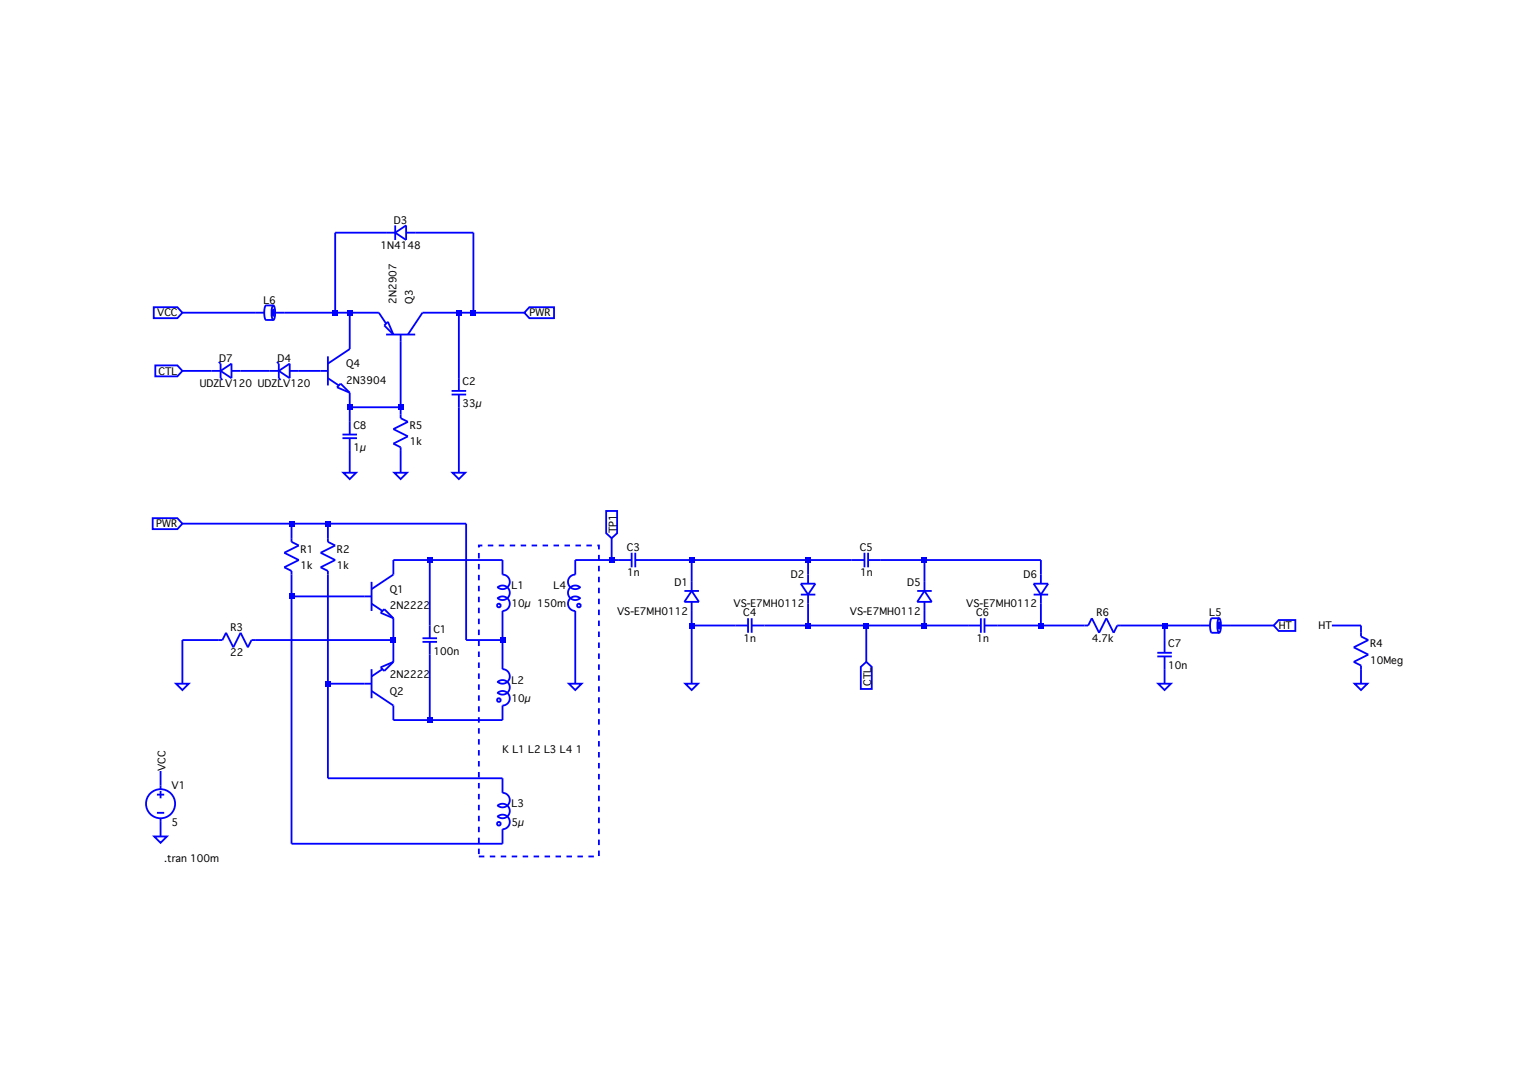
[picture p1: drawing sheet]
<svg xmlns="http://www.w3.org/2000/svg" width="297mm" height="210mm" viewBox="0 0 297 210" stroke-linecap="round" stroke-linejoin="round" font-family="sans-serif">
<path d="M92.5 105.4h23.2v60.1h-23.2z" fill="none" stroke="#00f" stroke-width=".35" stroke-dasharray="1.1 1.1" stroke-linecap="butt"/>
<g fill="none" stroke="#00f" stroke-width=".35">
<path d="M29.7 59.4h4.6l.9 1-.9 1.1h-4.6zM52.7 59.1l.1-.1a2.96 2.96 0 0 1 0 2.8 3.3 3.3 0 0 1-.1-2.7zM52.8 59.8v1.2zM52.8 59h-1.4a2.99 2.99 0 0 0 0 2.8h1.4M76.4 43.6v2.8M76.4 45l2.1-1.4v2.8zM76.4 45h-11.6v15.4M78.5 45h13v15.4M102.3 59.4h4.8v2.1h-4.8l-1-1.1zM30 70.6h4.3l.9 1.1-.9 1h-4.3zM35.2 60.4h15.9M35.2 71.7h7.4"/>
<path d="M42.3 69.9l.3 .4v2.8l.4 .3M42.6 71.7l2.1-1.4v2.8zM44.7 71.7h9.2M52.8 60.4h20.4l1.4 2.1M53.5 69.9l.4 .4v2.8l.3 .3M53.9 71.7l2.1-1.4v2.8zM56 71.7h7.4M63.4 68.9v5.6M63.4 73.1l2.1 1.4M65.1 74.9l.7-.8 1.8 1.8zM67.6 60.4v7.1l-4.2 2.8M67.6 75.9v8.1"/>
<path d="M67.6 78.7h9.8M74.3 62.9l.7-.7 1 2.5zM74.6 64.7h5.6M77.4 64.7v16.1l1.4 .7-2.8 1.4 2.8 1.4-2.8 1.4 1.4 .8v4.9M87.3 75.6h2.8M87.3 76.3h2.8M88.7 60.4v15.2M88.7 76.3v15.1M101.3 60.4h-19.7l-2.8 4.3M66.2 84h2.8M66.2 84.7h2.8M66.4 91.4h2.4l-1.2 1.2z"/>
<path d="M67.6 84.7v6.7M76.2 91.4h2.5l-1.3 1.2zM87.4 91.4h2.5l-1.2 1.2zM117.1 98.8h2.2v4.3l-1.1 .9-1.1-.9zM29.5 100.2h4.8l.9 1-.9 1.1h-4.8zM35.2 101.2h54.9v22.5h7M56.3 101.2v3.5l1.4 .7-2.8 1.4 2.8 1.4-2.8 1.5 1.4 .7v52.7h40.8v-2.8a1.41 1.41 0 0 0 1.3-2 1.41 1.41 0 0 0-2.3-.4M56.3 115.3h15.5M63.4 101.2v3.5l1.4 .7-2.8 1.4 2.8 1.4-2.8 1.5 1.4 .7v40h33.7v2.8a1.41 1.41 0 0 1 1.3 2 1.41 1.41 0 0 1-2.3 .4M71.8 116.7l2.1 1.4M71.8 112.5v5.6M74.3 117.7l1.7 1.8-2.4-1.1z"/>
<path d="M76 119.5v8.4M83.1 108.2v15.2M96.1 113.6a1.41 1.41 0 0 1 2 0 1.41 1.41 0 0 1 0 2 1.41 1.41 0 0 1-2 0M96.1 115.7a1.41 1.41 0 0 1 2.3 .4 1.41 1.41 0 0 1-1.3 2v11.2a1.41 1.41 0 0 1 1.3 2 1.41 1.41 0 0 1-2.3 .4M96.1 113.5a1.41 1.41 0 0 0 2.3-.5 1.41 1.41 0 0 0-1.3-1.9v-2.9h-21.1v2.9l-4.2 2.8M112.2 113.6a1.41 1.41 0 0 0-2 0 1.41 1.41 0 0 0 0 2 1.41 1.41 0 0 0 2 0M112.2 115.7a1.41 1.41 0 0 0-2.3 .4 1.41 1.41 0 0 0 1.3 2v14M118.2 104v4.2M122.1 108.2h-10.9v2.9a1.41 1.41 0 0 0-1.3 1.9 1.41 1.41 0 0 0 2.3 .5M122.1 106.8v2.9M122.8 108.2h44.3M122.8 106.8v2.9"/>
<path d="M132.3 114.2h2.8M133.7 114.2l1.4 2.1h-2.8zM133.7 108.2v6M133.7 116.3v15.8M144.6 119.5v2.8M145.3 119.5v2.8M154.8 114.9h2.8M154.8 112.8h2.8l-1.4 2.1zM156.2 108.2v4.6M156.2 114.9v6M167.1 106.8v2.9M167.8 108.2h33.4v4.6"/>
<path d="M167.8 106.8v2.9M177.3 114.2h2.8M178.7 114.2l1.4 2.1h-2.8zM178.7 108.2v6M178.7 116.3v4.6M189.6 119.5v2.8M190.3 119.5v2.8M199.8 114.9h2.8M199.8 112.8h2.8l-1.4 2.1zM201.2 114.9v6M235.5 119.6l.1-.1a2.96 2.96 0 0 1 0 2.8 3.3 3.3 0 0 1-.1-2.7zM235.6 119.5h-1.4a2.99 2.99 0 0 0 0 2.8h1.4"/>
<path d="M247.1 119.8h3.2v2.2h-3.2l-.9-1.1zM34 132.1h2.5l-1.3 1.3zM63.4 132.1h8.4M71.8 133.6l4.2 2.8v2.8h21.1v-2.8a1.41 1.41 0 0 0 1.3-2 1.41 1.41 0 0 0-2.3-.4M71.8 129.3v5.7M73.6 129l2.4-1.1-1.7 1.8zM73.9 129.3l-2.1 1.4M76 123.7h-27.4l-.7 1.4-1.4-2.8-1.4 2.8-1.4-2.8-.7 1.4h-7.8v8.4M81.6 123.4h2.9M81.6 124.1h2.9M83.1 124.1v15.1M96.1 131.9a1.41 1.41 0 0 1 2 0 1.41 1.41 0 0 1 0 1.9 1.41 1.41 0 0 1-2 0"/>
<path d="M109.9 132.1h2.5l-1.2 1.3zM132.4 132.1h2.5l-1.2 1.3zM133.7 120.9h10.9M145.3 120.9h44.3M166.4 128.9l1-1 1.1 1v4.3h-2.1zM167.4 120.9v7M190.3 120.9h20l.7-1.4 1.4 2.8 1.4-2.8 1.4 2.8 .7-1.4h18M223.7 126.2h2.8M223.7 126.9h2.8M223.8 132.1h2.5l-1.2 1.3zM225.1 120.9v5.3M225.1 126.9v5.2"/>
<path d="M235.6 120.3v1.2zM235.6 120.9h10.6M257.4 120.9h5.6v2.1l1.4 .7-2.8 1.4 2.8 1.4-2.8 1.4 1.4 .7v3.5M261.8 132.1h2.5l-1.3 1.3zM30.3 153.6h1.4M30.3 157.1h1.4M31 149v3.5M31 152.9v1.4M31 158.2v3.5M96.1 155.8a1.41 1.41 0 0 1 2 0 1.41 1.41 0 0 1 0 1.9 1.41 1.41 0 0 1-2 0M29.8 161.7h2.5l-1.3 1.2z"/>
<circle cx="96.4" cy="117" r=".35"/>
<circle cx="111.9" cy="117" r=".35"/>
<circle cx="96.4" cy="135.3" r=".35"/>
<circle cx="31" cy="155.3" r="2.81"/>
<circle cx="96.4" cy="159.2" r=".35"/>
</g>
<g fill="#00f">
<path d="M55.8 100.7h1.1v1h-1.1z"/>
<path d="M55.8 114.7h1.1v1.1h-1.1z"/>
<path d="M62.8 100.7h1.1v1h-1.1z"/>
<path d="M62.8 131.6h1.1v1.1h-1.1z"/>
<path d="M64.2 59.9h1.1v1.1h-1.1z"/>
<path d="M67.1 59.9h1v1.1h-1z"/>
<path d="M67.1 78.2h1v1h-1z"/>
<path d="M75.5 123.2h1.1v1h-1.1z"/>
<path d="M76.9 78.2h1.1v1h-1.1z"/>
<path d="M82.5 107.7h1.1v1.1h-1.1z"/>
<path d="M82.5 138.6h1.1v1.1h-1.1z"/>
<path d="M88.1 59.9h1.1v1.1h-1.1z"/>
<path d="M91 59.9h1v1.1h-1z"/>
<path d="M96.6 123.2h1v1h-1z"/>
<path d="M117.7 107.7h1v1.1h-1z"/>
<path d="M133.1 107.7h1.1v1.1h-1.1z"/>
<path d="M133.1 120.4h1.1v1h-1.1z"/>
<path d="M155.6 107.7h1.1v1.1h-1.1z"/>
<path d="M155.6 120.4h1.1v1h-1.1z"/>
<path d="M166.9 120.4h1v1h-1z"/>
<path d="M178.1 107.7h1.1v1.1h-1.1z"/>
<path d="M178.1 120.4h1.1v1h-1.1z"/>
<path d="M200.6 120.4h1.1v1h-1.1z"/>
<path d="M224.5 120.4h1.1v1h-1.1z"/>
</g>
<g font-size="1.9">
<text x="76.1" y="43.2">D3</text>
<text x="73.5" y="48.1">1N4148</text>
<text x="50.9" y="58.7">L6</text>
<text x="76.6" y="58.7" transform="rotate(-90 76.6 58.7)">2N2907</text>
<text x="79.8" y="58.7" transform="rotate(-90 79.8 58.7)">Q3</text>
<text x="30.4" y="61.1">VCC</text>
<text x="102.3" y="61.1">PWR</text>
<text x="42.4" y="69.9">D7</text>
<text x="53.6" y="69.9">D4</text>
<text x="66.9" y="71">Q4</text>
<text x="30.7" y="72.4">CTL</text>
<text x="38.6" y="74.9">UDZLV120 UDZLV120</text>
<text x="66.9" y="74.2">2N3904</text>
<text x="89.4" y="74.5">C2</text>
<text x="68.3" y="82.9">C8</text>
<text x="79.2" y="82.9">R5</text>
<text x="89.4" y="78.7">33µ</text>
<text x="68.3" y="87.2">1µ</text>
<text x="79.2" y="86.1">1k</text>
<text x="30.2" y="101.9">PWR</text>
<text x="58.1" y="106.8">R1</text>
<text x="65.1" y="106.8">R2</text>
<text x="119.2" y="103.1" transform="rotate(-90 119.2 103.1)">TP1</text>
<text x="121.1" y="106.5">C3</text>
<text x="166.1" y="106.5">C5</text>
<text x="58.1" y="110">1k</text>
<text x="65.1" y="110">1k</text>
<text x="98.9" y="113.9">L1</text>
<text x="107" y="113.9">L4</text>
<text x="121.2" y="111.4">1n</text>
<text x="130.3" y="113.2">D1</text>
<text x="152.8" y="111.8">D2</text>
<text x="166.2" y="111.4">1n</text>
<text x="175.3" y="113.2">D5</text>
<text x="197.8" y="111.8">D6</text>
<text x="75.3" y="114.6">Q1</text>
<text x="75.3" y="117.7">2N2222</text>
<text x="98.9" y="117.4">10µ 150m</text>
<text x="119.2" y="118.8">VS-E7MH0112</text>
<text x="141.7" y="117.4">VS-E7MH0112</text>
<text x="143.6" y="119.1">C4</text>
<text x="164.2" y="118.8">VS-E7MH0112</text>
<text x="186.7" y="117.4">VS-E7MH0112</text>
<text x="188.6" y="119.1">C6</text>
<text x="211.9" y="119.1">R6</text>
<text x="233.7" y="119.1">L5</text>
<text x="44.6" y="122">R3</text>
<text x="83.8" y="122.3">C1</text>
<text x="143.7" y="124.1">1n</text>
<text x="188.7" y="124.1">1n</text>
<text x="211" y="124.1">4.7k</text>
<text x="225.8" y="125.1">C7</text>
<text x="247.1" y="121.6">HT</text>
<text x="254.8" y="121.6">HT</text>
<text x="264.8" y="125.1">R4</text>
<text x="44.5" y="126.9">22</text>
<text x="75.3" y="131.1">2N2222</text>
<text x="83.8" y="126.5">100n</text>
<text x="225.8" y="129.3">10n</text>
<text x="264.8" y="128.3">10Meg</text>
<text x="75.3" y="134.3">Q2</text>
<text x="98.9" y="132.1">L2</text>
<text x="98.9" y="135.7">10µ</text>
<text x="168.4" y="132.5" transform="rotate(-90 168.4 132.5)">CTL</text>
<text x="32" y="149" transform="rotate(-90 32 149)">VCC</text>
<text x="97.1" y="145.5">K L1 L2 L3 L4 1</text>
<text x="33.1" y="152.5">V1</text>
<text x="33.1" y="159.6">5</text>
<text x="98.9" y="156.1">L3</text>
<text x="98.9" y="159.6">5µ</text>
<text x="31.7" y="166.6">.tran 100m</text>
</g>
</svg>
